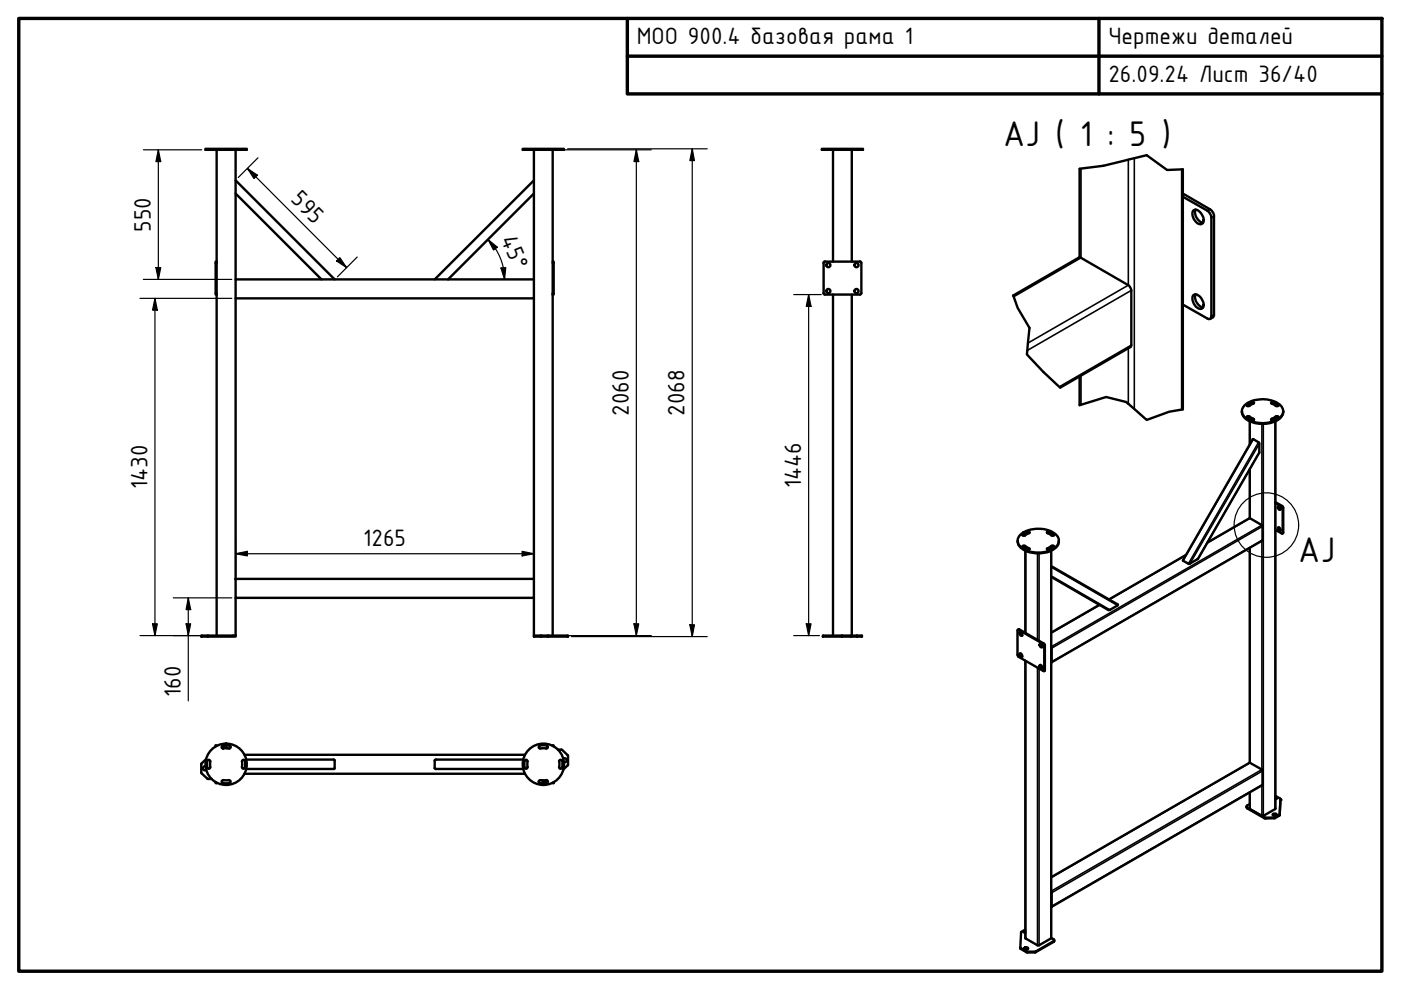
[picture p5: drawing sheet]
<svg xmlns="http://www.w3.org/2000/svg" width="297mm" height="210mm" viewBox="0 0 297 210" stroke-linecap="round" stroke-linejoin="round" font-family="sans-serif">
<!-- layer: Visible (ISO) -->
<g fill="none" stroke="#000" stroke-width=".51">
<path d="M43.6 31.6h8.7v.2h-8.7zM45.9 31.8v103M50 31.8v27.4h63.2M50 38.2l21 21M110.8 31.6h8.7v.2h-8.7zM113.2 31.8v27.4M113.2 38.2l-21 21M117.2 31.8v23.7M174.2 31.6h8.8v.2h-8.8zM176.6 31.8v23.7M180.6 31.8v23.7M228.9 35.8v18.8"/>
<path d="M250.8 35.9v50.9M45.9 55.5h-.2v7h.2M50 59.2v4.1h63.2v-4.1M50 41l18.2 18.2M113.2 41l-18.2 18.2M174.6 55.8v6.4M174.9 55.4l-.3 .3M174.9 55.5h7.4M182.3 55.4l.3 .3v6.5M250.8 41.7l5.2 3 .8 1v21.8l-.6 .1-5.4-3M250.8 41l5.7 3.4 .7 .7 .2 .5v21.3l-.1 .3-.7 .4M253.1 44.5a1.53 1.53 0 0 1 1.8 1.2 1.12 1.12 0 0 1-.3 1.9 2.19 2.19 0 0 1-1.6-2.9z"/>
<path d="M253.5 44.4a2.26 2.26 0 0 0 1.6 2.8M50 63.3v59.4M113.2 63.3v59.4M117.2 62.5h.2v-7h-.2v79.3M174.6 62.1l.3 .4h7.4M176.6 62.5v72.3M180.6 62.5v72.3M182.6 62.1l-.3 .4M214.8 62.7l14.1-8.1 10.3 5.9 .6 .7v12.3l-15 8.7M228.9 79.8v6.1M253 62.6l.1-.1a1.77 1.77 0 0 1 2 1.5l.1 .3a.84 .84 0 0 1-.3 1.1 .84 .84 0 0 1-1.1-.2 2.35 2.35 0 0 1-.8-2.6zM253.5 62.4a2.24 2.24 0 0 0 1.6 2.8"/>
<path d="M263.3 87.2a2.55 2.55 0 0 0 2.3 2.3 6.2 6.2 0 0 0 6-1l.4-.6 .1-.7M263.9 85.9a6.1 6.1 0 0 1 7.8 .2 1.8 1.8 0 0 1-.9 2.9 6.3 6.3 0 0 1-7-.7l-.2-.3a1.55 1.55 0 0 1 .3-2.1zM264.3 85.9l1.1-.7 .5 .2-1.1 .7h-.4zM264.3 88.5l.6-.1 1 .6M264.4 88.3l.4-.1 1 .6 .1 .2a1.17 1.17 0 0 1-1.6-.6zM265 88.5v.4M265 89.3v4.9M265 99.5v10.4M265.6 93.1l1.4 .8v2.1l-13 22.5-2 1.1-1.2-.8zM265.9 85.5l-.5-.1-1.1 .6M269.5 85.4a1.22 1.22 0 0 1 1.6 .6l-.5 .1zM269.5 85.5l.1-.1a1.51 1.51 0 0 1 1.4 .6"/>
<path d="M269.6 88.8l1-.6 .5 .2a1.36 1.36 0 0 1-1.6 .6zM270.4 89.3v82.2l-2.6 1.5-2.8-1.5v-3.5M270.4 88.5v.4M271 88.5l-.5-.1-1 .6M215.8 114.7a2.64 2.64 0 0 0 2.2 2.3 6 6 0 0 0 6.3-1.4l.2-.9M216.3 113.4a6.2 6.2 0 0 1 7.7 .1 1.83 1.83 0 0 1-.9 3 6.2 6.2 0 0 1-7.1-1l-.2-.5a1.62 1.62 0 0 1 .5-1.6zM216.7 115.8l.3-.1h.3l.9 .6v.2a1.77 1.77 0 0 1-1.5-.7zM216.7 113.4l.3-.2a1.03 1.03 0 0 1 1.3-.4l-.1 .2-.9 .6h-.3zM216.8 116l.5-.1 1 .6M217.4 116v.3M217.4 116.8v17.4M218.3 113l-.1-.1a1.31 1.31 0 0 0-1.4 .6"/>
<path d="M222 116.3l1-.6 .5 .1a1.43 1.43 0 0 1-1.5 .7zM222 112.8a1.43 1.43 0 0 1 1.5 .7l-.5 .1zM222 113v-.1a1.31 1.31 0 0 1 1.5 .6M222.9 116v.3M222.9 116.8v82.1M223.5 116l-.5-.1-1 .6M251.5 117.7l-16.4 9.4M256 115l8.9-5.1 2.8 1.6v3.1l-44.8 25.8M265 116.2v45.5M270.4 106.5l1.5 .8 .2 .3v5.4l-.2 .1M270.4 106.7l1.3 .7 .2 .4v5.3l-1.5-.7M271 111.9a.41 .41 0 0 1 .4 .2 .41 .41 0 0 1-.1 .5l-.4-.4z"/>
<path d="M271 107.4a.41 .41 0 0 1 .4 .2 .41 .41 0 0 1-.1 .5l-.4-.4zM271.1 111.8l.1 .5 .3 .2M271.1 107.3l.1 .5 .3 .2M42.7 134.8h7.3v.2h-7.3zM50 122.7h63.2v4.1h-63.2zM50 126.8v8M113.2 134.8h7.2v.2h-7.2zM113.2 126.8v8M174.5 134.8h8.3v.2h-8.3zM181.7 134.8v.2M215.8 133.5l.3-.1 5.3 3.1 .1 5.7-.1 .1M215.9 133.5l5.3 3 .2 .3v5.5l-5.6-3.2-.1-5.4z"/>
<path d="M216.2 134.1a.4 .4 0 0 1 .5 .2 .4 .4 0 0 1-.1 .5l-.3-.1zM216.3 138.5a.45 .45 0 0 1 .4 .3 .45 .45 0 0 1-.1 .5l-.4-.5zM216.3 138.5l.1 .5 .3 .2M216.3 134l.1 .5 .3 .3M220.4 136.6a.37 .37 0 0 1 .5 .1 .37 .37 0 0 1-.1 .6l-.3-.3zM220.6 136.5l.1 .5 .3 .2M222.9 137.2v3.2M222.9 120l14.1 8.3-1.7 1h-.3l-12.1-7M233.1 128.2l-10.2 5.9M45.9 158.2v-.2h-.2v.3M47.2 158.1h1.4M47.3 158.1a.32 .32 0 0 0-.3 .4 .32 .32 0 0 0 .4 .2"/>
<path d="M47.4 158.7h1.1M48.1 158.7a.44 .44 0 0 0-.4-.5 .44 .44 0 0 0-.5 .5M48.6 158l.3 .3M48.6 158.1a.32 .32 0 0 1 .3 .4 .32 .32 0 0 1-.4 .2M114.5 158.1a.32 .32 0 0 0-.3 .4 .32 .32 0 0 0 .4 .2h1.2a.3 .3 0 0 0 .4-.3 .3 .3 0 0 0-.3-.3M114.5 158.1h1.4M117.2 158.2v-.2h.2v.3M118.3 158.9l.8 .1 1.3 1.1M217.4 140.1v58.8l2.6 1.6h.3l2.6-1.6M220.4 141.1a.37 .37 0 0 1 .5 .1 .37 .37 0 0 1-.1 .5l-.2-.1zM220.6 141l.1 .5 .3 .2M43.6 162.5a.44 .44 0 0 0-.6 .5 .44 .44 0 0 0 .8 .2"/>
<path d="M43.7 161l-1 .9v2l1.3 1.2 .9 .1M44 161.2l.3-.1 .3 .2v1.3a.32 .32 0 0 1-.3 .4 .32 .32 0 0 1-.4-.3zM45.7 165.8v.2h.2M47.2 166h1.4M47.4 165.4h1.1M47.4 165.4a.32 .32 0 0 0-.4 .3 .32 .32 0 0 0 .3 .3M48.5 165.4a.32 .32 0 0 1 .4 .3 .32 .32 0 0 1-.3 .3M51.4 161.2a.32 .32 0 0 1 .5 .2v1.3a.32 .32 0 0 1-.3 .3 .32 .32 0 0 1-.3-.4zM51.8 160h59.5M51.8 164.1h59.5M52.2 161.1h18.8v1.9h-.2h-18.6M110.9 161.1h-18.5l-.2 .1v1.7l.1 .1h18.6"/>
<path d="M111.3 161.2l.3-.1 .2 .2v1.3a.32 .32 0 0 1-.2 .4 .32 .32 0 0 1-.4-.3zM114.5 166h1.4M114.6 165.4a.32 .32 0 0 0-.4 .3 .32 .32 0 0 0 .3 .3l-.3-.3M114.6 165.4h1.2M115.8 165.4a.32 .32 0 0 1 .4 .3 .32 .32 0 0 1-.3 .3M115.9 165.4a.44 .44 0 0 1-.5 .5 .44 .44 0 0 1-.4-.5M117.4 165.8v.2h-.2M118.5 162.6a.32 .32 0 0 0 .3 .4 .32 .32 0 0 0 .4-.3M118.6 161.5v1.1M119.2 161.4a.32 .32 0 0 0-.4-.3 .32 .32 0 0 0-.3 .4M119.2 161.3v1.4M119.4 160.9a.44 .44 0 0 1 .7 .2 .44 .44 0 0 1-.6 .5"/>
<path d="M120.3 160.1l.1 .2M120.4 162.3l-1 .9M120.4 160.3l-.1 2M269.9 172.8l.2-.2 .6 .2M269.9 172.6l.3-.1a.32 .32 0 0 1 .4 0 .32 .32 0 0 1 0 .5 .32 .32 0 0 1-.5-.1l-.3-.1zM270.4 168.8l1.1 .6M270.4 169.2l.3 .1M270.4 169l.3 .2v.1l-.3 .2M271.5 169.4l-.2 3.3-1 .6h-2.2l-3.7-2.1-.1-.3 .7-.4M271.5 169.4l-.2 3.5-1 .6h-2.2l-3.7-2.1-.1-.4M217.4 197.1l-.9 .5-.2 3.4 1.4 .8 1.9-.1 3.8-2.2 .1-.2-.6-.4M217.4 197.5l-.2 .2"/>
<path d="M217.4 197.4l-.3 .2 .3 .2M222.9 186l42-24.3 2.8 1.6-.1 3.2-44.7 25.8M222.9 189.1v3.2M223.5 199.4l-.1 .3-3.9 2.2h-1.8l-1.3-.7-.1-.3M217.2 201.2l.2-.2 .6 .2M217.2 201l.3-.2a.3 .3 0 0 1 .4 .1 .3 .3 0 0 1 0 .4 .3 .3 0 0 1-.4 0l-.3-.1z"/>
<circle cx="175.6" cy="56.2" r=".44"/>
<circle cx="181.6" cy="56.2" r=".44"/>
<circle cx="175.6" cy="61.7" r=".44"/>
<circle cx="181.6" cy="61.7" r=".44"/>
<circle cx="47.9" cy="162" r="4.4"/>
<circle cx="115.2" cy="162" r="4.4"/>
</g>
<!-- layer: Visible Narrow (ISO) -->
<g fill="none" stroke="#000" stroke-width=".34">
<path d="M229.2 35.7v19l-14.3 8.2M239.2 33.8v26.7l-21.3 12.2M240.5 33.5v53.2M250.5 35.9v50.9M256.5 44.4l-.5 .3M257.4 45.8l-.6 .4M229.2 79.6v6.2M239.2 73.8v11.8M239.9 61.6l-22.1 12.7M239.9 73.2l-15.3 8.8M257.4 66.7l-.6 .4M264.4 85.8v.2"/>
<path d="M264.9 88.3v.1M265 88.6v.4M265 89.3v4.8M265 99.4v10.5l-9.1 5.2M265.3 85.3v.1M265.7 88.8v.2M265.7 93.1l-14.9 25.8M266.8 93.8l-14.8 25.7M267 95.9l-13.1 22.6M267 94.1l-14.7 25.4M267.5 89.9v21.5l-44.6 25.7M267.8 89.9v83.1"/>
<path d="M269.6 88.8v.2M270 85.3v.1M270.3 88.6v.4M270.3 89.3v82.2M270.5 88.3v.1M271 85.8v.2M216.8 113.3v.2M217.3 115.8v.1M217.5 116v.4M217.5 116.8v17.5M217.8 112.7v.2M218.2 116.3v.1"/>
<path d="M220 117.3v18.4M220.3 117.3v18.6M222.1 116.3v.1M222.5 112.7v.2M222.8 116v.4M222.8 116.8v82.2M222.9 115.8v.1M223.4 113.3v.2M251.4 117.7l-16.2 9.4M265 116.1v45.6l-42.1 24.4M267.5 114.7v48.5l-44.6 25.7M267.7 114.5l-44.7 25.8"/>
<path d="M267.7 111.6l-44.7 25.8M271.9 107.3l-.2 .1M272.1 107.7l-.2 .1M272.1 112.9l-.2 .1M216.1 133.4l-.2 .1M221.3 136.5h-.1M221.5 136.8l-.1 .1M222.9 122.1l12.4 7.2M222.9 120.2l14 8.2M233.2 128.3l-10.3 5.9M217.5 140.1v58.9M220 141.6v58.8"/>
<path d="M220.3 141.7v58.7M221.5 142.1l-.1 .1M264.4 171.2v.2M265 168v3.5M267.5 166.5v6.5M267.7 166.3l-44.7 25.9M267.7 163.5l-44.7 25.8M268.1 173.3v.2M268.4 173.4v.1M270.1 173.3v.2M270.3 173.3v.2M271.2 172.8v.1"/>
<path d="M271.3 172.6v.2M271.5 169.4v.2M223.4 199.5v.2M216.4 201v.2M217.6 201.7v.2M217.8 201.8v.1M219.5 201.8v.1M219.6 201.7v.2"/>
</g>
<!-- layer: Visible (ISO) -->
<circle cx="271.5" cy="169.6" r=".25" fill="#000"/>
<!-- layer: Break Line (ISO) -->
<path d="M228.9 35.8a51.5 51.5 0 0 0 11.6-2.3l2.6-.6 4.3 3.1 3.4-.1M214.8 62.7l1 2.6 2.5 4.2-.6 5.7 3.5 3.7 3.6 3.3M228.9 85.9l5.6-1.7 4.3 1 4.3 3.8 4.8-1.7 2.9-.5" fill="none" stroke="#000" stroke-width=".51"/>
<!-- layer: Detail Boundary (ISO) -->
<circle cx="268.5" cy="111.3" r="6.8" fill="none" stroke="#000" stroke-width=".25"/>
<!-- layer: Border (ISO) -->
<path d="M4 3.9h289v202h-289zM133 3.9v16h160M133 11.9h160M233 3.9v16" fill="none" stroke="#000" stroke-width=".72"/>
<!-- layer: Dimension (ISO) -->
<g fill="none" stroke="#000" stroke-width=".25">
<path d="M30.4 31.8h12.4M33.6 31.8l.5 2.5h-1zM33.6 31.8v27.4M52.5 35.7l2.1 1.4-.8 .8zM52.5 35.7l21 21M54.7 33.5l-4.2 4.1M118 31.8h20.1M120.4 31.6h29.5M134.9 31.8l.5 2.5h-1zM134.9 31.8v103M146.8 31.6l.4 2.5h-.9zM146.8 31.6v103.4"/>
<path d="M30.4 59.2h18.7M33.1 56.7h1l-.5 2.5zM72.1 54.6l1.4 2.1-2.1-1.4zM75.7 54.5l-4.2 4.2M103.5 50.8l2 1.6-.9 .6zM103.5 50.8l1.5 1.9M105 52.7l1.2 2.3a12 12 0 0 1 .8 4.2M106.2 56.8l1-.1-.2 2.5zM29.7 63.3h19.4M32.9 63.3l.5 2.5h-1.1zM32.9 63.3v71.5M168.3 62.5h5.8"/>
<path d="M171.4 62.5l.6 2.5h-1.1zM171.4 62.5v72.3M50 117.4l2.5-.5v1zM50 117.4h63.2M50 114.2v7.8M110.7 116.9l2.5 .5-2.5 .5zM113.2 114.2v7.8M29.7 134.8h13.6M32.3 132.3h1.1l-.5 2.5zM36.7 126.8h12.4M39.5 132.3h.9l-.5 2.5zM39.9 126.8l.5 2.5h-.9z"/>
<path d="M39.9 126.8v21.8M118 134.8h20.1M121.2 135h28.7M134.4 132.3h1l-.5 2.5zM146.3 132.5h.9l-.4 2.5zM168.3 134.8h5.4M170.9 132.3h1.1l-.6 2.5z"/>
</g>
<g fill="#000">
<path d="M33.6 31.8l.5 2.5h-1zM52.5 35.7l2.1 1.4-.8 .8zM134.9 31.8l.5 2.5h-1zM146.8 31.6l.4 2.5h-.9zM33.1 56.7h1l-.5 2.5zM72.1 54.6l1.4 2.1-2.1-1.4zM103.5 50.8l2 1.6-.9 .6zM106.2 56.8l1-.1-.2 2.5zM32.9 63.3l.5 2.5h-1.1zM171.4 62.5l.6 2.5h-1.1zM50 117.4l2.5-.5v1zM110.7 116.9l2.5 .5-2.5 .5z"/>
<path d="M32.3 132.3h1.1l-.5 2.5zM39.5 132.3h.9l-.5 2.5zM39.9 126.8l.5 2.5h-.9zM134.4 132.3h1l-.5 2.5zM146.3 132.5h.9l-.4 2.5zM170.9 132.3h1.1l-.6 2.5z"/>
</g>
<g font-size="8.1">
<text x="212.7" y="31">AJ ( 1 : 5 )</text>
<text x="275.2" y="119.1">AJ</text>
</g>
<g font-size="5.4">
<text x="135" y="9.3">МОО 900.4 базовая рама 1</text>
<text x="235" y="9.4">Чертежи деталей</text>
<text x="235" y="17.4">26.09.24 Лист 36/40</text>
<text x="61.5" y="42.5" transform="rotate(45 61.5 42.5)">595</text>
<text x="32" y="49.2" transform="rotate(-90 32 49.2)">550</text>
<text x="106.1" y="50.6" transform="rotate(68 106.1 50.6)">45°</text>
<text x="133.3" y="88.2" transform="rotate(-90 133.3 88.2)">2060</text>
<text x="145.2" y="88.2" transform="rotate(-90 145.2 88.2)">2068</text>
<text x="31.2" y="103.7" transform="rotate(-90 31.2 103.7)">1430</text>
<text x="169.8" y="103.5" transform="rotate(-90 169.8 103.5)">1446</text>
<text x="77" y="115.8">1265</text>
<text x="38.4" y="147.8" transform="rotate(-90 38.4 147.8)">160</text>
</g>
</svg>
